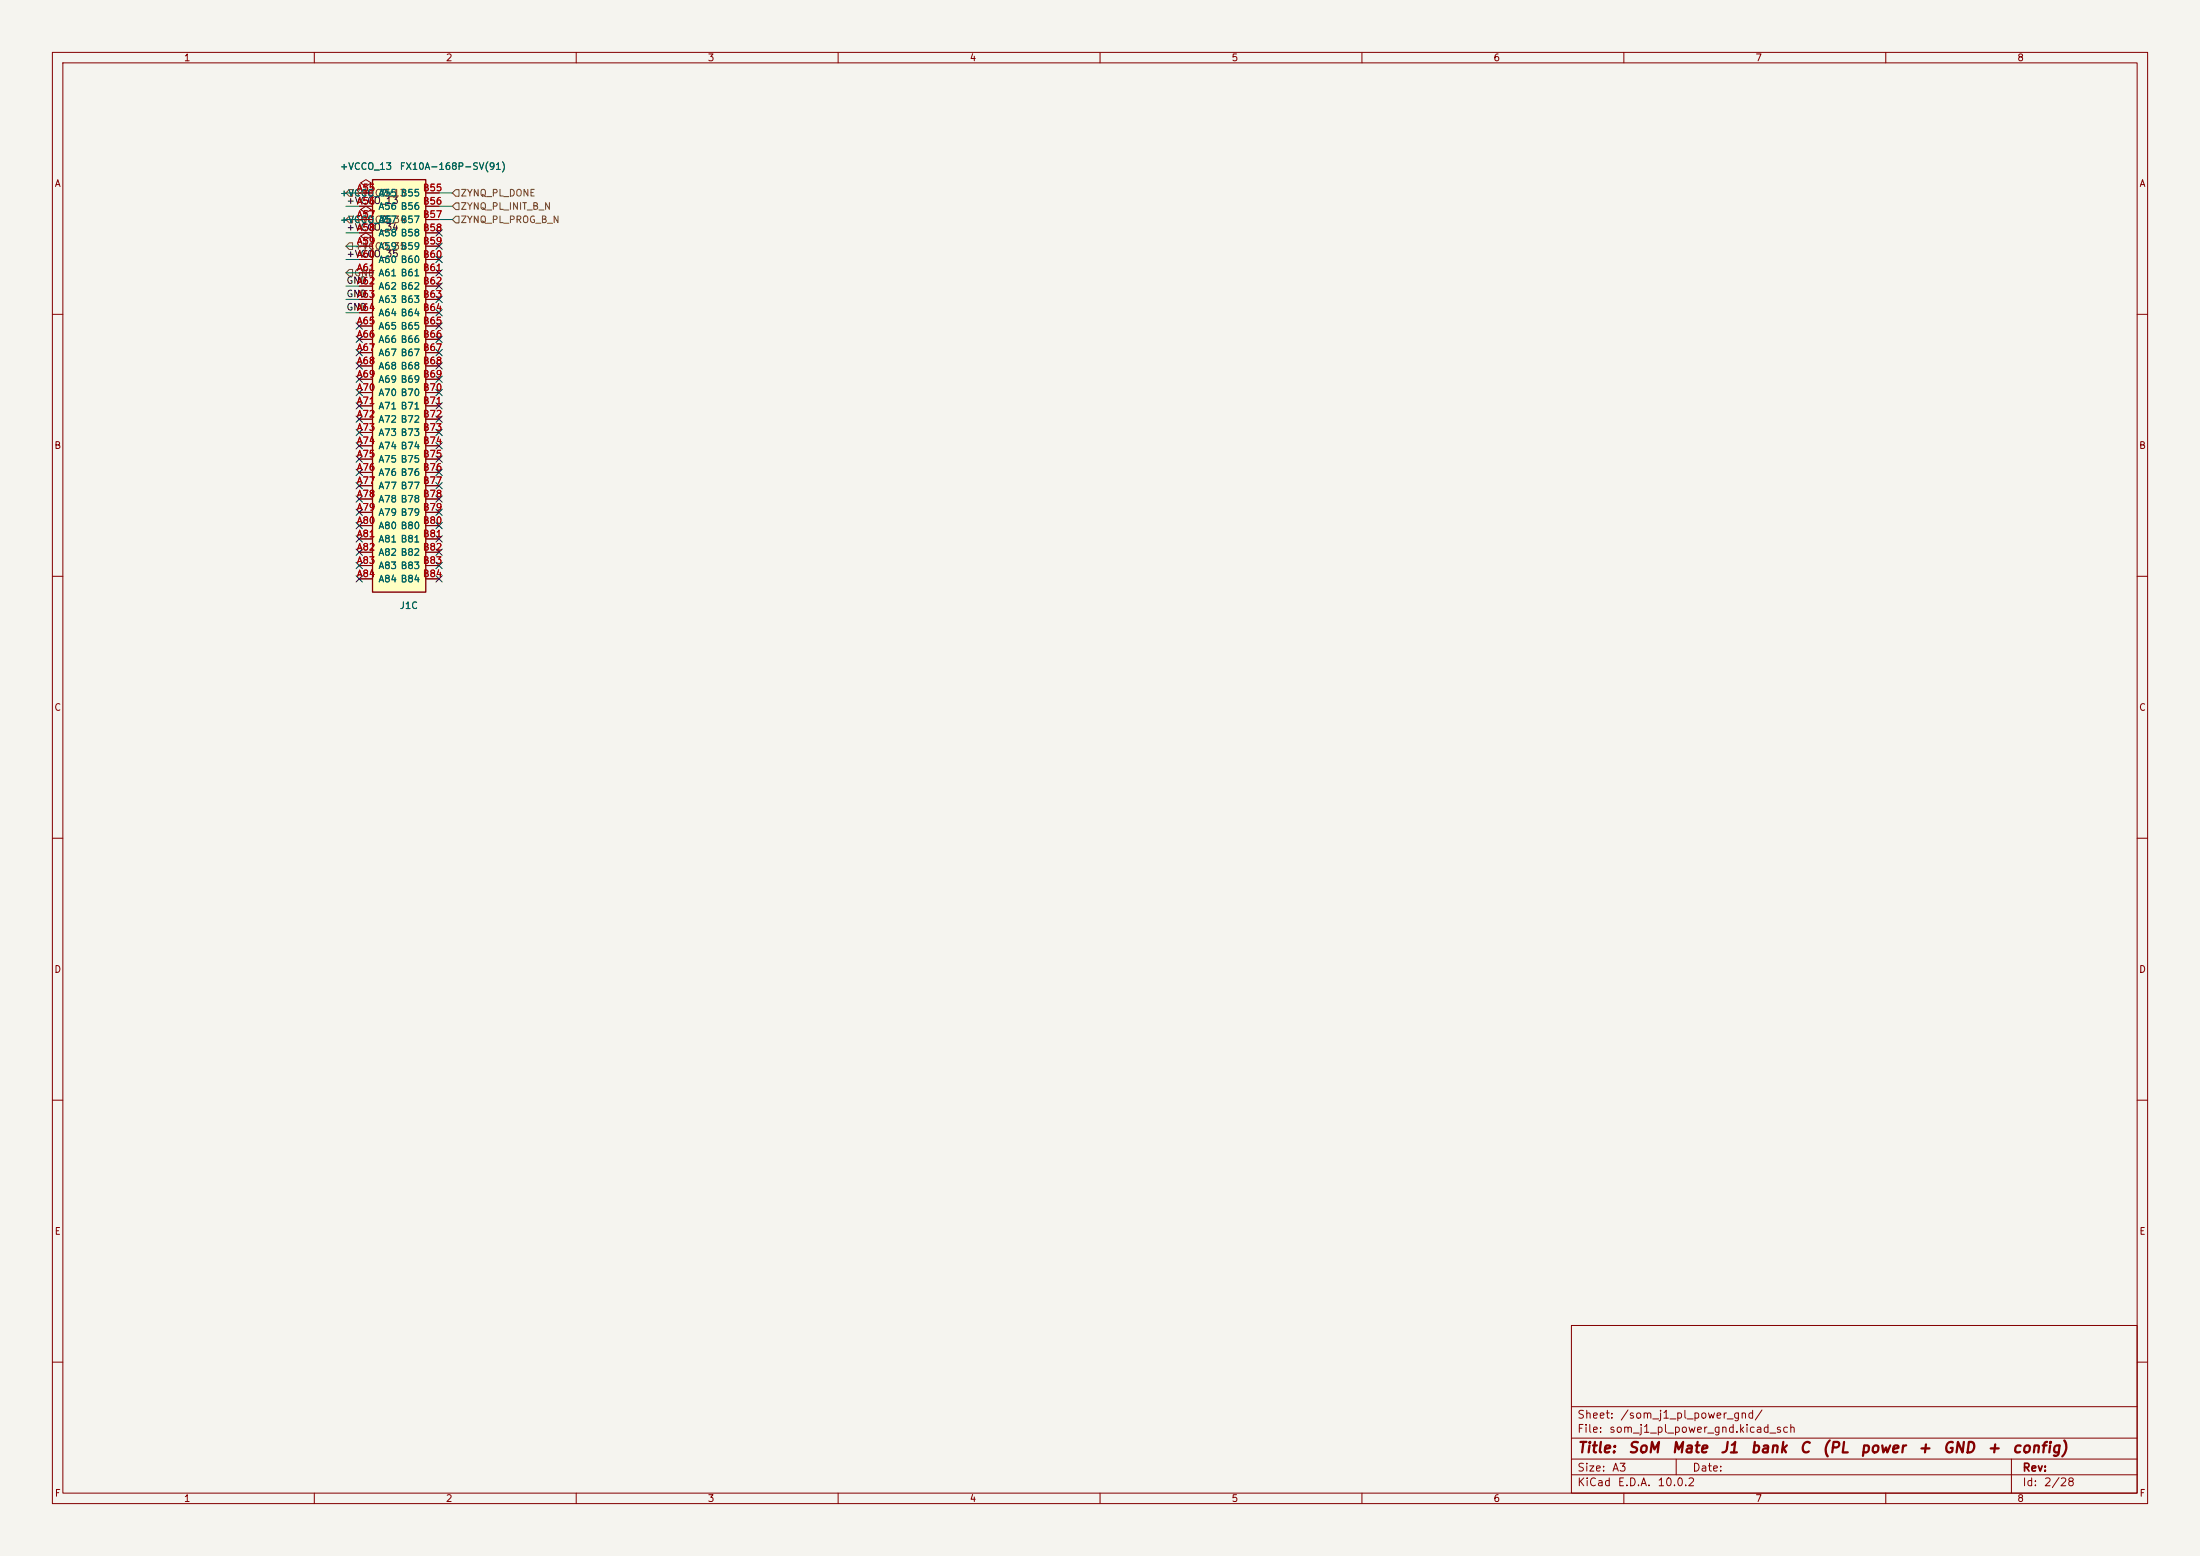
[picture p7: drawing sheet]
<svg xmlns="http://www.w3.org/2000/svg" width="420mm" height="297mm" viewBox="0 0 420 297" stroke-linecap="round" stroke-linejoin="round" font-family="sans-serif">
<path d="M0 0h420v297h-420z" fill="#f5f4ef" stroke="#f5f4ef" stroke-width=".19"/>
<g fill="none" stroke="#840000" stroke-width=".19">
<path d="M10 10h400v277h-400zM12 12h396v273h-396zM60 10v2M110 10v2M160 10v2M210 10v2M260 10v2M310 10v2M360 10v2M69.8 40.6l1.1-.6-1.1-.6-1 .6 1 .6v1.3M69.8 41.9h.1M10 60h2"/>
<path d="M408 60h2M10 110h2M408 110h2M10 160h2M408 160h2M10 210h2M408 210h2M300 253h108v32h-108zM10 260h2M300 278.5h108M300 274.5h108M300 268.5h108"/>
<path d="M320 278.5v3M384 278.5v6.5M408 260h2M60 285v2M110 285v2M160 285v2M210 285v2M260 285v2M300 281.5h108M310 285v2M360 285v2"/>
</g>
<path d="M71.1 34.3h10.2v78.7h-10.2z" fill="#ffffc2"/>
<path d="M71.1 34.3h10.2v78.7h-10.2z" fill="none" stroke="#840000" stroke-width=".25"/>
<g fill="none" stroke="#840000" stroke-width=".19">
<path d="M68.6 36.8h2.5M68.6 39.4h2.5M69.8 35.6l1.1-.7-1.1-.6-1 .6 1 .7v1.2M69.8 36.8h.1M81.3 36.8h2.5M81.3 39.4h2.5M68.6 41.9h2.5M68.6 44.5h2.5M68.6 47h2.5M68.6 49.5h2.5M68.6 52.1h2.5M68.6 54.6h2.5"/>
<path d="M68.6 57.2h2.5M68.6 59.7h2.5M69.8 45.7l1.1-.6-1.1-.6-1 .6 1 .6v1.3M69.8 47h.1M69.8 41.9h.1M81.3 41.9h2.5M81.3 44.5h2.5M81.3 47h2.5M81.3 49.5h2.5M81.3 52.1h2.5M81.3 54.6h2.5M81.3 57.2h2.5"/>
<path d="M81.3 59.7h2.5M68.6 62.2h2.5M68.6 64.8h2.5M68.6 67.3h2.5M68.6 69.9h2.5M68.6 72.4h2.5M68.6 74.9h2.5M68.6 77.5h2.5M81.3 62.2h2.5M81.3 64.8h2.5M81.3 67.3h2.5M81.3 69.9h2.5"/>
<path d="M81.3 72.4h2.5M81.3 74.9h2.5M81.3 77.5h2.5M68.6 80h2.5M68.6 82.6h2.5M68.6 85.1h2.5M68.6 87.6h2.5M68.6 90.2h2.5M68.6 92.7h2.5M68.6 95.3h2.5M68.6 97.8h2.5M81.3 80h2.5"/>
<path d="M81.3 82.6h2.5M81.3 85.1h2.5M81.3 87.6h2.5M81.3 90.2h2.5M81.3 92.7h2.5M81.3 95.3h2.5M81.3 97.8h2.5M68.6 100.3h2.5M68.6 102.9h2.5M68.6 105.4h2.5M68.6 108h2.5M68.6 110.5h2.5"/>
<path d="M81.3 100.3h2.5M81.3 102.9h2.5M81.3 105.4h2.5M81.3 108h2.5M81.3 110.5h2.5"/>
</g>
<path d="M66.7 36.2h.6v1.3h-.6l-.7-.7zM87 36.2h.6v1.3h-.6l-.6-.7zM87 38.7h.6v1.3h-.6l-.6-.6zM66.7 51.4h.6v1.3h-.6l-.7-.6zM66.7 46.4h.6v1.2h-.6l-.7-.6zM66.7 41.3h.6v1.2h-.6l-.7-.6zM87 41.3h.6v1.2h-.6l-.6-.6z" fill="none" stroke="#725600" stroke-width=".19"/>
<g fill="none" stroke="#009600" stroke-width=".19">
<path d="M66 36.8h3.8M66 39.4h2.6M83.8 36.8h2.6M83.8 39.4h2.6M66 47h3.8M66 49.5h2.6M66 59.7h2.6M66 57.2h2.6M66 44.5h2.6M66 54.6h2.6M66 52.1h2.6M66 41.9h3.8"/>
<path d="M83.8 41.9h2.6"/>
</g>
<g fill="none" stroke="#000084" stroke-width=".19">
<path d="M83.2 46.4l1.2 1.2M83.2 43.8l1.2 1.3M83.2 48.9l1.2 1.2M83.2 51.5l1.2 1.2M83.2 54l1.2 1.2M83.2 56.5l1.2 1.3M83.2 59.1l1.2 1.2M84.4 54l-1.2 1.2M84.4 56.5l-1.2 1.3M84.4 59.1l-1.2 1.2M84.4 48.9l-1.2 1.2M84.4 46.4l-1.2 1.2"/>
<path d="M84.4 43.8l-1.2 1.3M84.4 51.5l-1.2 1.2M68 61.6l1.2 1.2M68 69.2l1.2 1.3M68 71.8l1.2 1.2M68 74.3l1.2 1.2M68 76.9l1.2 1.2M68 79.4l1.2 1.2M68 64.2l1.2 1.2M68 66.7l1.2 1.2M69.2 69.2l-1.2 1.3M69.2 71.8l-1.2 1.2"/>
<path d="M69.2 74.3l-1.2 1.2M69.2 76.9l-1.2 1.2M69.2 79.4l-1.2 1.2M69.2 64.2l-1.2 1.2M69.2 61.6l-1.2 1.2M69.2 66.7l-1.2 1.2M83.2 76.9l1.2 1.2M83.2 79.4l1.2 1.2M83.2 61.6l1.2 1.2M83.2 64.2l1.2 1.2M83.2 66.7l1.2 1.2M83.2 69.2l1.2 1.3"/>
<path d="M83.2 71.8l1.2 1.2M83.2 74.3l1.2 1.2M84.4 69.2l-1.2 1.3M84.4 76.9l-1.2 1.2M84.4 61.6l-1.2 1.2M84.4 66.7l-1.2 1.2M84.4 71.8l-1.2 1.2M84.4 74.3l-1.2 1.2M84.4 79.4l-1.2 1.2M84.4 64.2l-1.2 1.2M68 84.5l1.2 1.2M68 81.9l1.2 1.3"/>
<path d="M68 87l1.2 1.2M68 89.6l1.2 1.2M68 92.1l1.2 1.2M68 94.6l1.2 1.3M68 97.2l1.2 1.2M68 99.7l1.2 1.2M69.2 84.5l-1.2 1.2M69.2 92.1l-1.2 1.2M69.2 81.9l-1.2 1.3M69.2 87l-1.2 1.2M69.2 89.6l-1.2 1.2M69.2 94.6l-1.2 1.3"/>
<path d="M69.2 97.2l-1.2 1.2M69.2 99.7l-1.2 1.2M83.2 99.7l1.2 1.2M83.2 84.5l1.2 1.2M83.2 92.1l1.2 1.2M83.2 81.9l1.2 1.3M83.2 87l1.2 1.2M83.2 89.6l1.2 1.2M83.2 94.6l1.2 1.3M83.2 97.2l1.2 1.2M84.4 81.9l-1.2 1.3M84.4 87l-1.2 1.2"/>
<path d="M84.4 89.6l-1.2 1.2M84.4 92.1l-1.2 1.2M84.4 94.6l-1.2 1.3M84.4 84.5l-1.2 1.2M84.4 97.2l-1.2 1.2M84.4 99.7l-1.2 1.2M68 102.3l1.2 1.2M68 104.8l1.2 1.2M68 107.3l1.2 1.3M68 109.9l1.2 1.2M69.2 102.3l-1.2 1.2M69.2 104.8l-1.2 1.2"/>
<path d="M69.2 107.3l-1.2 1.3M69.2 109.9l-1.2 1.2M83.2 107.3l1.2 1.3M83.2 109.9l1.2 1.2M83.2 102.3l1.2 1.2M83.2 104.8l1.2 1.2M84.4 102.3l-1.2 1.2M84.4 104.8l-1.2 1.2M84.4 107.3l-1.2 1.3M84.4 109.9l-1.2 1.2"/>
</g>
<g font-size="2" fill="#840000">
<text x="301" y="277.8">Title:</text>
<text x="310.7" y="277.8">SoM</text>
<text x="319" y="277.8">Mate</text>
<text x="328.3" y="277.8">J1</text>
<text x="334" y="277.8">bank</text>
<text x="343.4" y="277.8">C</text>
<text x="347.7" y="277.8">(PL</text>
<text x="355" y="277.8">power</text>
<text x="366" y="277.8">+</text>
<text x="370.8" y="277.8">GND</text>
<text x="379.2" y="277.8">+</text>
<text x="384" y="277.8">config)</text>
</g>
<g font-size="1.5" fill="#840000">
<text x="301" y="273.8">File:</text>
<text x="301" y="271.1">Sheet:</text>
<text x="307.1" y="273.8">som_j1_pl_power_gnd.kicad_sch</text>
<text x="309.2" y="271.1">/som_j1_pl_power_gnd/</text>
<text x="301" y="281.2">Size:</text>
<text x="307.6" y="281.2">A3</text>
<text x="323" y="281.2">Date:</text>
<text x="386" y="281.2">Rev:</text>
<text x="301" y="284">KiCad</text>
<text x="308.7" y="284">E.D.A.</text>
<text x="316.3" y="284">10.0.2</text>
<text x="386" y="284">Id:</text>
<text x="390.1" y="284">2/28</text>
</g>
<g font-size="1.3" fill="#840000">
<text x="35" y="12">1</text>
<text x="85" y="12">2</text>
<text x="135" y="12">3</text>
<text x="185" y="12">4</text>
<text x="235" y="12">5</text>
<text x="285" y="12">6</text>
<text x="335" y="12">7</text>
<text x="385" y="12">8</text>
<text x="10.3" y="36">A</text>
<text x="408.3" y="36">A</text>
<text x="10.3" y="86">B</text>
<text x="408.2" y="86">B</text>
<text x="10.3" y="136">C</text>
<text x="408.2" y="136">C</text>
<text x="10.3" y="186">D</text>
<text x="408.2" y="186">D</text>
<text x="10.3" y="236">E</text>
<text x="408.3" y="236">E</text>
<text x="10.3" y="286">F</text>
<text x="35" y="287">1</text>
<text x="85" y="287">2</text>
<text x="135" y="287">3</text>
<text x="185" y="287">4</text>
<text x="235" y="287">5</text>
<text x="285" y="287">6</text>
<text x="335" y="287">7</text>
<text x="385" y="287">8</text>
<text x="408.3" y="286">F</text>
</g>
<g font-size="1.3" fill="#006464">
<text x="64.8" y="32.7">+VCCO_13</text>
<text x="76.2" y="32.7">FX10A-168P-SV(91)</text>
<text x="64.8" y="37.8">+VCCO_34</text>
<text x="72.1" y="37.8">A55 B55</text>
<text x="72.1" y="40.3">A56 B56</text>
<text x="64.8" y="42.9">+VCCO_35</text>
<text x="72.1" y="42.9">A57 B57</text>
<text x="72.1" y="45.4">A58 B58</text>
<text x="72.1" y="48">A59 B59</text>
<text x="72.1" y="50.5">A60 B60</text>
<text x="72.1" y="53">A61 B61</text>
<text x="72.1" y="55.6">A62 B62</text>
<text x="72.1" y="58.1">A63 B63</text>
<text x="72.1" y="60.7">A64 B64</text>
<text x="72.1" y="63.2">A65 B65</text>
<text x="72.1" y="65.7">A66 B66</text>
<text x="72.1" y="68.3">A67 B67</text>
<text x="72.1" y="70.8">A68 B68</text>
<text x="72.1" y="73.4">A69 B69</text>
<text x="72.1" y="75.9">A70 B70</text>
<text x="72.1" y="78.4">A71 B71</text>
<text x="72.1" y="81">A72 B72</text>
<text x="72.1" y="83.5">A73 B73</text>
<text x="72.1" y="86.1">A74 B74</text>
<text x="72.1" y="88.6">A75 B75</text>
<text x="72.1" y="91.1">A76 B76</text>
<text x="72.1" y="93.7">A77 B77</text>
<text x="72.1" y="96.2">A78 B78</text>
<text x="72.1" y="98.8">A79 B79</text>
<text x="72.1" y="101.3">A80 B80</text>
<text x="72.1" y="103.8">A81 B81</text>
<text x="72.1" y="106.4">A82 B82</text>
<text x="72.1" y="108.9">A83 B83</text>
<text x="72.1" y="111.5">A84 B84</text>
<text x="76.2" y="116.5">J1C</text>
</g>
<g font-size="1.3" fill="#0f0f0f">
<text x="66" y="39.2">+VCCO_13</text>
<text x="66" y="49.4">+VCCO_35</text>
<text x="66" y="54.5">GND</text>
<text x="66" y="57">GND</text>
<text x="66" y="59.6">GND</text>
</g>
<g font-size="1.3" fill="#725600">
<text x="67.5" y="37.8">+VCCO_13</text>
<text x="87.8" y="37.8">ZYNQ_PL_DONE</text>
<text x="87.8" y="40.3">ZYNQ_PL_INIT_B_N</text>
<text x="67.5" y="48">+VCCO_35</text>
<text x="67.5" y="42.9">+VCCO_34</text>
<text x="87.8" y="42.9">ZYNQ_PL_PROG_B_N</text>
<text x="67.5" y="53">GND A61 B61</text>
</g>
<g font-size="1.3" fill="#a90000">
<text x="68" y="36.8">A55</text>
<text x="68" y="39.3">A56</text>
<text x="68" y="41.9">A57</text>
<text x="80.6" y="36.8">B55</text>
<text x="80.6" y="39.3">B56</text>
<text x="80.6" y="41.9">B57</text>
<text x="68" y="44.4">A58</text>
<text x="68" y="47">A59</text>
<text x="80.6" y="44.4">B58</text>
<text x="80.6" y="47">B59</text>
<text x="68" y="49.5">A60</text>
<text x="68" y="52">A61</text>
<text x="80.6" y="49.5">B60</text>
<text x="80.6" y="52">B61</text>
<text x="68" y="54.6">A62</text>
<text x="68" y="57.1">A63</text>
<text x="68" y="59.7">A64</text>
<text x="80.6" y="54.6">B62</text>
<text x="80.6" y="57.1">B63</text>
<text x="80.6" y="59.7">B64</text>
<text x="68" y="62.2">A65</text>
<text x="68" y="64.7">A66</text>
<text x="80.6" y="62.2">B65</text>
<text x="80.6" y="64.7">B66</text>
<text x="68" y="67.3">A67</text>
<text x="68" y="69.8">A68</text>
<text x="80.6" y="67.3">B67</text>
<text x="80.6" y="69.8">B68</text>
<text x="68" y="72.4">A69</text>
<text x="68" y="74.9">A70</text>
<text x="68" y="77.4">A71</text>
<text x="80.6" y="72.4">B69</text>
<text x="80.6" y="74.9">B70</text>
<text x="80.6" y="77.4">B71</text>
<text x="68" y="80">A72</text>
<text x="68" y="82.5">A73</text>
<text x="80.6" y="80">B72</text>
<text x="80.6" y="82.5">B73</text>
<text x="68" y="85.1">A74</text>
<text x="68" y="87.6">A75</text>
<text x="80.6" y="85.1">B74</text>
<text x="80.6" y="87.6">B75</text>
<text x="68" y="90.1">A76</text>
<text x="68" y="92.7">A77</text>
<text x="68" y="95.2">A78</text>
<text x="80.6" y="90.1">B76</text>
<text x="80.6" y="92.7">B77</text>
<text x="80.6" y="95.2">B78</text>
<text x="68" y="97.8">A79</text>
<text x="68" y="100.3">A80</text>
<text x="80.6" y="97.8">B79</text>
<text x="80.6" y="100.3">B80</text>
<text x="68" y="102.8">A81</text>
<text x="68" y="105.4">A82</text>
<text x="68" y="107.9">A83</text>
<text x="80.6" y="102.8">B81</text>
<text x="80.6" y="105.4">B82</text>
<text x="80.6" y="107.9">B83</text>
<text x="68" y="110.5">A84</text>
<text x="80.6" y="110.5">B84</text>
</g>
</svg>
